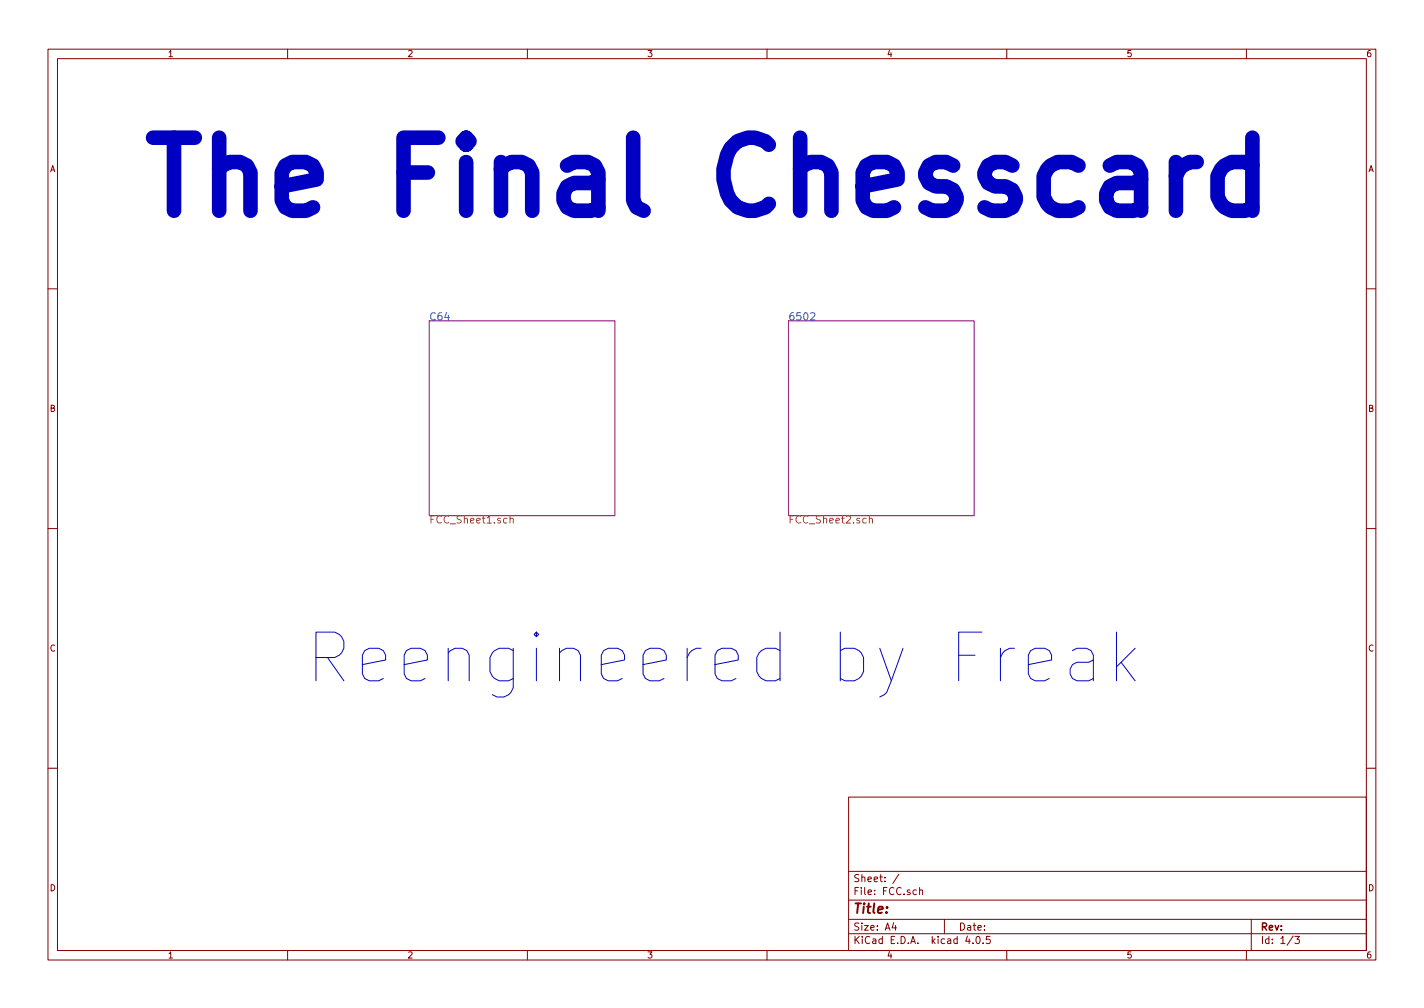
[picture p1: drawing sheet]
<svg xmlns="http://www.w3.org/2000/svg" width="297mm" height="210mm" viewBox="0 0 297 210" stroke-linecap="round" stroke-linejoin="round" font-family="sans-serif">
<g fill="none" stroke="#840000" stroke-width=".21">
<path d="M10 10.3h277v189.9h-277zM12 12.2h273v186.1h-273zM60 10.3v1.9M110 10.3v1.9M160 10.3v1.9M210 10.3v1.9M260 10.3v1.9M10 60.2h2M285 60.2h2M10 110.3h2M285 110.3h2M10 160.2h2"/>
<path d="M177 166.3h108v32h-108zM285 160.2h2M60 198.3v1.9M110 198.3v1.9M160 198.3v1.9M177 194.8h108M177 191.8h108M177 187.8h108M177 181.8h108M186.4 192.5l-.3 1h.9M186.8 193v1M187.5 182.3l-1.3 2"/>
<path d="M191.8 185.7l.2-.1 .4 .1 .1 .9M191.8 185.1v1.5M197 191.8v3M201.8 195.2l-.4 1.1h1M202.9 196.7v.1M203.8 195.4l.1-.1a.8 .8 0 0 1 .6 .8 .8 .8 0 0 1-.6 .7 .97 .97 0 0 1-.1-1.4zM205.1 196.7v.1M206.5 195.3h-.7l-.1 .7h.7l.2 .2-.1 .5-.2 .1-.6-.1M210 198.3v1.9M260 198.3v1.9M261 191.8v6.5M269.7 195.2l-1.2 2"/>
<path d="M270.1 195.3h.9l-.5 .6 .5 .1v.7l-.2 .1-.7-.1"/>
</g>
<path d="M89.5 66.9h38.8v40.7h-38.8zM164.5 66.9h38.7v40.7h-38.7z" fill="none" stroke="#840084" stroke-width=".21"/>
<path d="M106.4 108.2h.1a.36 .36 0 0 1 .6 .1v.8M106.4 107.6v1.5M181.3 108.2h.1a.36 .36 0 0 1 .6 .1v.8M181.3 107.6v1.5" fill="none" stroke="#848400" stroke-width=".21"/>
<path d="M169.1 65.4l.6-.2 .3 .5-1 1h1" fill="none" stroke="#008484" stroke-width=".21"/>
<path d="M245.3 33.8v10.2M249.6 33.8a3.9 3.9 0 0 0-4.3 2.9M261.2 34.5l-1.4-.7h-2.9l-1.5 .7-.7 .8-.7 1.4v4.4l.7 1.4 .7 .8 1.5 .7h2.9l1.4-.7M261.2 28.7v15.3" fill="none" stroke="#0000c2" stroke-width="3"/>
<path d="M214.5 138.6l4.9-.9v-1l-.5-1-1-.5h-1.9l-1 .5-.5 1v3.9l.5 .9 1 .5h1.9l1-.5M223.7 135.7l1-.5h1.9l1 .5 .5 1v5.3M228.1 137.7l-1 .4h-2.4a1.99 1.99 0 0 0-1.5 2 1.99 1.99 0 0 0 1.5 1.9h2.4l1-.5M232.9 131.8v10.2M233.9 138.1l2.9 3.9M236.8 135.2l-3.9 3.9" fill="none" stroke="#0000c2" stroke-width=".21"/>
<text font-size="21.2" fill="#0000c2" x="30.5" y="44.7">The Final Chesscard</text>
<text font-size="14.2" fill="#0000c2" x="63.5" y="142.5">Reengineered by Freak</text>
<text font-size="2.8" fill="#840000" x="178" y="190.5">Title:</text>
<g font-size="2.1" fill="#008484">
<text x="89.5" y="66.8">C64</text>
<text x="164.5" y="66.8">6502</text>
</g>
<g font-size="2.1" fill="#848400">
<text x="89.5" y="109.2">FCC_Sheet1.sch</text>
<text x="164.5" y="109.2">FCC_Sheet2.sch</text>
</g>
<g font-size="2.1" fill="#840000">
<text x="178" y="184">Sheet: /</text>
<text x="178" y="186.7">File: FCC.sch</text>
<text x="178" y="196.9">KiCad E.D.A. kicad 4.0.5</text>
<text x="178" y="194.1">Size: A4</text>
<text x="200" y="194.1">Date:</text>
<text x="263" y="194.1">Rev:</text>
<text x="263" y="196.9">Id: 1/3</text>
</g>
<g font-size="1.8" fill="#840000">
<text x="35" y="11.9">1</text>
<text x="85" y="11.9">2</text>
<text x="135" y="11.9">3</text>
<text x="185" y="11.9">4</text>
<text x="235" y="11.9">5</text>
<text x="285" y="11.9">6</text>
<text x="10.4" y="35.9">A</text>
<text x="285.4" y="35.9">A</text>
<text x="10.4" y="85.9">B</text>
<text x="285.4" y="85.9">B</text>
<text x="10.4" y="135.9">C</text>
<text x="285.4" y="135.9">C</text>
<text x="10.4" y="185.9">D</text>
<text x="285.4" y="185.9">D</text>
<text x="35" y="199.9">1</text>
<text x="85" y="199.9">2</text>
<text x="135" y="199.9">3</text>
<text x="185" y="199.9">4</text>
<text x="235" y="199.9">5</text>
<text x="285" y="199.9">6</text>
</g>
</svg>
